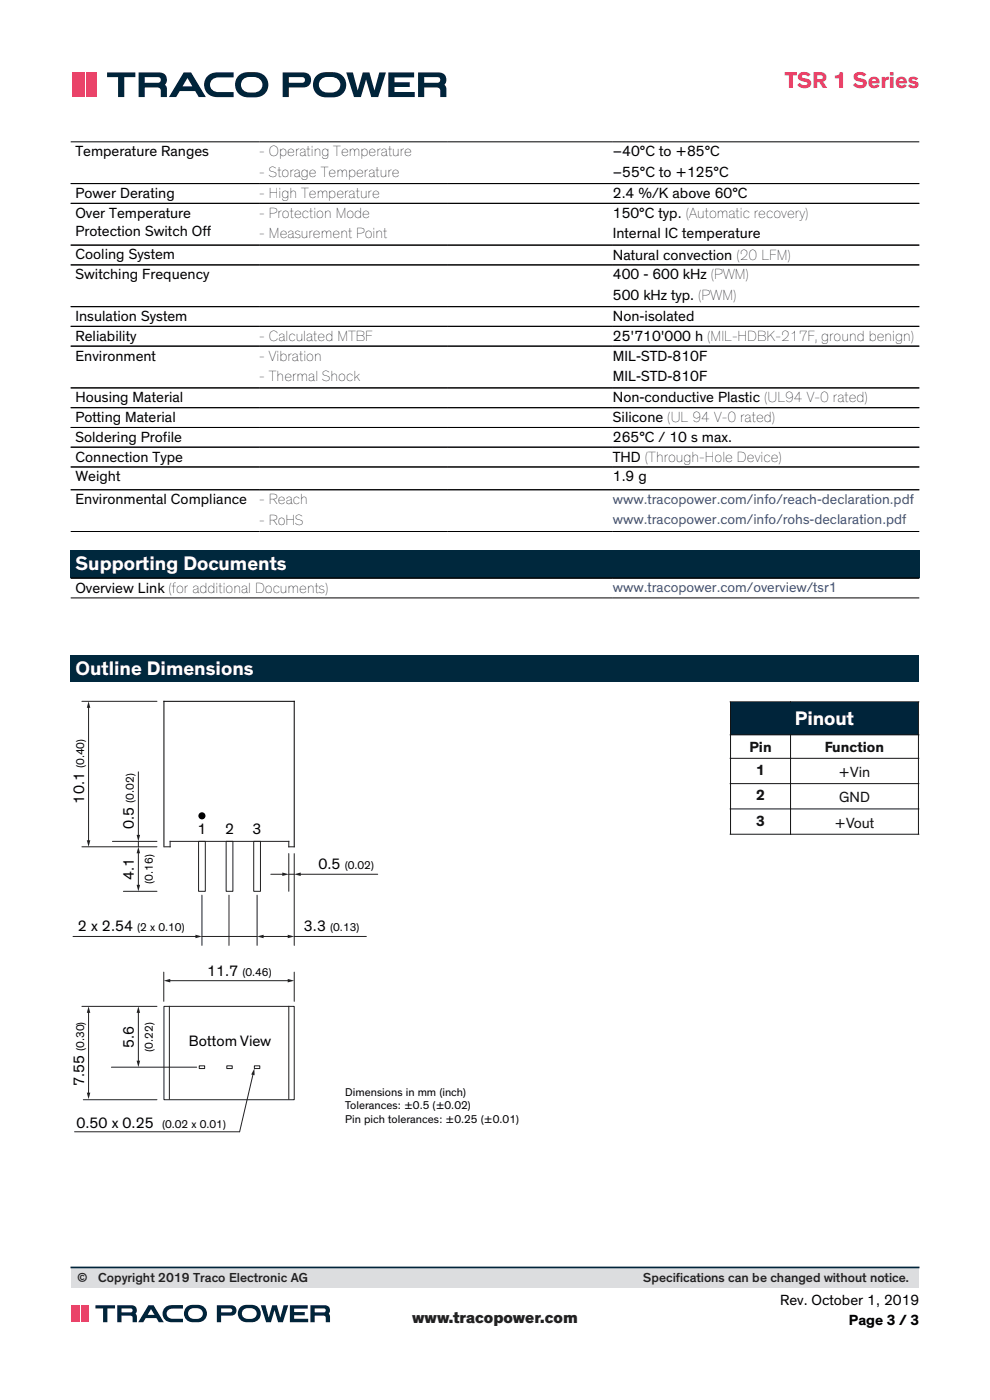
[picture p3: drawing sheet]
<svg xmlns="http://www.w3.org/2000/svg" width="210mm" height="297mm" viewBox="0 0 210 297" stroke-linecap="round" stroke-linejoin="round" font-family="sans-serif">
<g fill="none" stroke="#000" stroke-width=".21">
<path d="M15 30.1h180M15 38.9h180M15 43.1h180M15 52h180M15 56.2h180M15 65.1h180M15 69.2h180M15 73.4h180M15 82.3h180M15 86.5h180M15 90.7h180M15 94.9h180"/>
<path d="M15 99.1h180M15 103.9h180M15 112.8h180"/>
</g>
<g fill="#00283d">
<path d="M15 116.8h115v5.8h-115z"/>
<path d="M130 116.8h65v5.8h-65z"/>
</g>
<path d="M15 122.6h180M15 126.8h180" fill="none" stroke="#000" stroke-width=".21"/>
<path d="M15 139h180v5.6h-180z" fill="#00283d"/>
<path d="M34.8 179.6v-30.8h27.6v30.8" fill="none" stroke="#000" stroke-width=".21"/>
<g fill="none" stroke="#231f20" stroke-width=".21">
<path d="M17.4 148.8h15.9M17.4 179.6h15.9M36.1 178.5v1.1h-1.2M36.1 178.5h25.2v1.1h1.1M42.1 178.5h1.5v10.6h-1.5zM48 178.5h1.4v10.6h-1.4zM53.8 178.5h1.5v10.6h-1.5zM26.2 189.1h7.1M29.3 180.8v7.2M34.8 213.5h27.6v19.8h-27.6zM35.9 213.5v19.7M61.3 213.5v19.7"/>
<path d="M42.3 226.1h1.1v.6h-1.1zM48.1 226.1h1.2v.6h-1.2zM54 226.1h1.1v.6h-1.1z"/>
</g>
<circle cx="42.8" cy="173.1" r=".58" fill="#000"/>
<circle cx="42.8" cy="173.1" r=".58" fill="none" stroke="#000001" stroke-width=".35"/>
<g fill="#231f20">
<path d="M29 187.7h.7l-.4 1.4z"/>
<path d="M29.3 179.6l.4 1.4h-.7z"/>
</g>
<path d="M18.8 149.9v28.6" fill="none" stroke="#231f20" stroke-width=".21"/>
<g fill="#231f20">
<path d="M18.8 148.8l.4 1.4h-.8z"/>
<path d="M18.4 178.3h.8l-.4 1.3z"/>
</g>
<path d="M42.8 189.9v10.7M48.6 189.9v10.7M54.5 189.9v10.7M57.4 185.5h2.7M61.3 181.1v8M61.3 185.5h1.1M62.4 181.1v19.5" fill="none" stroke="#231f20" stroke-width=".21"/>
<path d="M59.9 185.1l1.4 .4-1.4 .3z" fill="#231f20"/>
<path d="M63.5 185.5h16.6" fill="none" stroke="#231f20" stroke-width=".21"/>
<path d="M62.4 185.5l1.4-.4v.7z" fill="#231f20"/>
<path d="M55.7 198.7h5.6M62.4 198.7h15.3" fill="none" stroke="#231f20" stroke-width=".21"/>
<g fill="#231f20">
<path d="M54.5 198.7l1.4-.4v.7z"/>
<path d="M61 198.3l1.4 .4-1.4 .3z"/>
</g>
<path d="M15.5 198.7h26.2M42.8 198.7h11.7" fill="none" stroke="#231f20" stroke-width=".21"/>
<path d="M41.5 198.3l1.3 .4-1.3 .3z" fill="#231f20"/>
<path d="M23.8 178.5h9.5M29.3 163.7v13.7M29.3 178.5v1.1" fill="none" stroke="#231f20" stroke-width=".21"/>
<path d="M29 177.1h.7l-.4 1.4z" fill="#231f20"/>
<path d="M17.4 213.5h15.9M29.3 214.6v10.7M17.7 233.3h15.6M23.6 226.4h18.1" fill="none" stroke="#231f20" stroke-width=".21"/>
<g fill="#231f20">
<path d="M29 225h.7l-.3 1.4z"/>
<path d="M29.4 213.5l.3 1.4h-.7z"/>
</g>
<path d="M18.8 214.6v17.5" fill="none" stroke="#231f20" stroke-width=".21"/>
<g fill="#231f20">
<path d="M18.4 231.8h.8l-.4 1.4z"/>
<path d="M18.8 213.5l.4 1.4h-.8z"/>
</g>
<path d="M53.7 227.8l-2.9 12.3" fill="none" stroke="#231f20" stroke-width=".21"/>
<path d="M54 226.7v1.4l-.7-.2z" fill="#231f20"/>
<path d="M34.7 206.2v6.2M35.9 208h25.4M62.4 206.2v6.2M15.8 240.1h35" fill="none" stroke="#231f20" stroke-width=".21"/>
<g fill="#231f20">
<path d="M61 207.7l1.4 .3-1.4 .4z"/>
<path d="M34.7 208l1.4-.3v.7z"/>
</g>
<path d="M155 148.9h39.8v7h-39.8z" fill="#00243a"/>
<g fill="none" stroke="#101315" stroke-width=".21">
<path d="M154.9 148.9h40M154.9 155.9h40M155 149v6.8M155 156v4.8M167.7 156v4.8M194.8 149v6.8M194.8 156v4.8M154.9 160.9h40M154.9 166.2h40M154.9 171.6h40M154.9 177h40M155 160.9v5.3"/>
<path d="M155 166.3v5.2M155 171.7v5.2M167.7 160.9v5.3M167.7 166.3v5.2M167.7 171.7v5.2M194.8 160.9v5.3M194.8 166.3v5.2M194.8 171.7v5.2"/>
</g>
<g fill="#00243a">
<path d="M82.4 15.4h5.4v1h-4.1v1.1h3.2v1h-3.2v1h4.3v1.1h-5.6z"/>
<path d="M44.2 16a6.7 6.7 0 0 1 4-.6h1.4v1h-3.2a1.59 1.59 0 0 0-1.9 1.6 1.59 1.59 0 0 0 1.9 1.5h3.2v1.1h-3.5a2.64 2.64 0 0 1-2.6-1.6 2.64 2.64 0 0 1 .7-3z"/>
<path d="M22.7 15.4h6v1h-2.3v4.2h-1.3v-4.2h-2.4z"/>
<path d="M73.4 15.4h1.5l1 3.8 1-3.8h1.5l1 3.8 1.1-3.8h1.4l-1.7 5.2h-1.4l-1.1-3.7-1.1 3.7h-1.5z"/>
<path d="M39.8 16.6l1 1.7h-2.1zM39 15.4l-3.2 5.2h1.6l.7-1.3h3.3l.8 1.3h1.5l-3.2-5.2z"/>
<path d="M51.6 16.8a3 3 0 0 1 3.8 .4 1.69 1.69 0 0 1-.1 1.8 1.69 1.69 0 0 1-1.8 .6 1.8 1.8 0 0 1-1.9-.4 1.8 1.8 0 0 1-.3-2zM50.7 15.9a2.71 2.71 0 0 0-.6 3.1 2.71 2.71 0 0 0 2.6 1.7 3.9 3.9 0 0 0 3.7-1.1 2.69 2.69 0 0 0 .2-2.9 2.69 2.69 0 0 0-2.5-1.4 4.3 4.3 0 0 0-3.4 .6z"/>
<path d="M68.1 16.8a3 3 0 0 1 3.9 .4 1.69 1.69 0 0 1-.2 1.8 1.69 1.69 0 0 1-1.7 .6 1.8 1.8 0 0 1-2-.4 1.8 1.8 0 0 1-.3-2zM67.3 15.9a2.71 2.71 0 0 0-.7 3.1 2.71 2.71 0 0 0 2.6 1.7 3.9 3.9 0 0 0 3.7-1.1 2.69 2.69 0 0 0 .2-2.9 2.69 2.69 0 0 0-2.4-1.4 4.3 4.3 0 0 0-3.4 .6z"/>
</g>
<g fill="#00243a">
<path d="M61.3 16.4h2.8a.6 .6 0 0 1 .6 .6 .6 .6 0 0 1-.6 .6h-2.8zM60 15.4v5.2h1.3v-2h3a1.59 1.59 0 0 0 1.7-1.6 1.59 1.59 0 0 0-1.7-1.6z" fill-rule="evenodd"/>
<path d="M90 16.4h2.8a.6 .6 0 0 1 .6 .6 .6 .6 0 0 1-.6 .6h-2.8zM88.7 15.4v5.2h1.3v-2h2.6a.78 .78 0 0 1 .8 1v1h1.3l-.1-2.1-.3-.5a1.55 1.55 0 0 0 .2-1.8 1.55 1.55 0 0 0-1.5-.8z" fill-rule="evenodd"/>
<path d="M30.7 16.4h2.8a.6 .6 0 0 1 .6 .6 .6 .6 0 0 1-.6 .6h-2.8zM29.4 15.4v5.2h1.3v-2h2.6a.78 .78 0 0 1 .8 1v1h1.3l-.1-2.1-.3-.5a1.55 1.55 0 0 0 .3-1.8 1.55 1.55 0 0 0-1.6-.8z" fill-rule="evenodd"/>
</g>
<g fill="#ed466c">
<path d="M15.3 15.4h2.2v5.2h-2.2z"/>
<path d="M18.3 15.4h2.1v5.2h-2.1z"/>
</g>
<path d="M17.9 15.4v5.2" fill="none" stroke="#ed466c" stroke-width=".29"/>
<path d="M15.1 268.9h179.8v4.4h-179.8z" fill="#dcdddf"/>
<path d="M15.1 268.9h179.8" fill="none" stroke="#00243a" stroke-width=".35"/>
<g fill="#00243a">
<path d="M61.5 276.9h3.8v.7h-2.9v.7h2.2v.7h-2.2v.8h3v.7h-3.9z"/>
<path d="M35 277.4a4.6 4.6 0 0 1 3.2-.5h.6v.7h-2.2a1.1 1.1 0 0 0-1.3 1.1 1.1 1.1 0 0 0 1.3 1.1h2.2v.7h-2.4a1.82 1.82 0 0 1-1.8-1 1.82 1.82 0 0 1 .4-2.1z"/>
<path d="M20.3 276.9h4.1v.7h-1.6v2.9h-.9v-2.9h-1.6z"/>
<path d="M55.3 276.9h1l.7 2.6 .7-2.6h1l.8 2.6 .7-2.6h.9l-1.1 3.6h-1l-.8-2.6-.7 2.6h-1z"/>
<path d="M32 277.7l.8 1.2h-1.5zM31.5 276.9l-2.2 3.6h1.1l.5-.9h2.3l.5 .9h1l-2.1-3.6z"/>
<path d="M40.3 277.8a2.03 2.03 0 0 1 2.7 .5 1.32 1.32 0 0 1-1.8 1.5 1.15 1.15 0 0 1-1.2-.7 1.15 1.15 0 0 1 .3-1.3zM39.5 277.4a1.87 1.87 0 0 0-.3 2 1.87 1.87 0 0 0 1.8 1.1 2.5 2.5 0 0 0 2.7-.9 1.86 1.86 0 0 0-1.7-2.8 2.72 2.72 0 0 0-2.5 .6z"/>
<path d="M51.7 277.8a2.03 2.03 0 0 1 2.7 .5 1.32 1.32 0 0 1-1.8 1.5 1.15 1.15 0 0 1-1.2-.7 1.15 1.15 0 0 1 .3-1.3zM50.9 277.4a1.87 1.87 0 0 0-.3 2 1.87 1.87 0 0 0 1.8 1.1 2.5 2.5 0 0 0 2.7-.9 1.86 1.86 0 0 0-1.7-2.8 2.72 2.72 0 0 0-2.5 .6z"/>
</g>
<g fill="#00243a">
<path d="M46.9 277.6h2.2a.42 .42 0 0 1 .1 .5 .42 .42 0 0 1-.4 .3h-1.9zM46 276.9v3.6h.9v-1.4h2.1a1.1 1.1 0 0 0 1.2-1.1 1.1 1.1 0 0 0-1.2-1.1z" fill-rule="evenodd"/>
<path d="M66.8 277.6h2.1a.43 .43 0 0 1 .2 .5 .43 .43 0 0 1-.4 .3h-1.9zM65.8 276.9v3.6h1v-1.4h1.8a1.03 1.03 0 0 1 .5 1.4h.9v-1.1l-.3-.7a1.07 1.07 0 0 0 .2-1.2 1.07 1.07 0 0 0-1.1-.6z" fill-rule="evenodd"/>
<path d="M25.8 277.6h2.1a.43 .43 0 0 1 .2 .5 .43 .43 0 0 1-.4 .3h-1.9zM24.9 276.9v3.6h.9v-1.4h1.8a1.03 1.03 0 0 1 .5 1.4h.9v-1.1l-.3-.7a1.07 1.07 0 0 0 .2-1.2 1.07 1.07 0 0 0-1.1-.6z" fill-rule="evenodd"/>
</g>
<g fill="#ec476c">
<path d="M15.1 276.9h1.5v3.6h-1.5z"/>
<path d="M17.2 276.9h1.5v3.6h-1.5z"/>
</g>
<path d="M16.9 276.9v3.6" fill="none" stroke="#ec476c" stroke-width=".21"/>
<text font-size="4.9" fill="#e53d63" x="166.5" y="18.7">TSR 1 Series</text>
<g font-size="4.2" fill="#fff">
<text x="16" y="121">Supporting Documents</text>
<text x="16" y="143.1">Outline Dimensions</text>
<text x="168.6" y="153.8">Pinout</text>
</g>
<text font-size="3.5" fill="#231f20" x="87.4" y="280.7">www.tracopower.com</text>
<g font-size="3.2">
<text x="16" y="33.1">Temperature Ranges</text>
<text x="55" y="33.1">- Operating Temperature</text>
<text x="130" y="33.1">–40°C to +85°C</text>
<text x="16" y="42">Power Derating</text>
<text x="55" y="37.5">- Storage Temperature</text>
<text x="130" y="37.5">–55°C to +125°C</text>
<text x="130" y="42">2.4 %/K above 60°C</text>
<text x="16" y="46.2">Over Temperature</text>
<text x="55" y="42">- High Temperature</text>
<text x="55" y="46.2">- Protection Mode</text>
<text x="130" y="46.2">150°C typ. (Automatic recovery)</text>
<text x="16" y="50.1">Protection Switch Off</text>
<text x="55" y="50.5">- Measurement Point</text>
<text x="130" y="50.5">Internal IC temperature</text>
<text x="16" y="55">Cooling System</text>
<text x="16" y="59.2">Switching Frequency</text>
<text x="130" y="55.1">Natural convection (20 LFM)</text>
<text x="130" y="59.3">400 - 600 kHz (PWM)</text>
<text x="130" y="63.6">500 kHz typ. (PWM)</text>
<text x="16" y="68.1">Insulation System</text>
<text x="130" y="68.1">Non-isolated</text>
<text x="16" y="72.3">Reliability</text>
<text x="16" y="76.5">Environment</text>
<text x="55" y="72.3">- Calculated MTBF</text>
<text x="55" y="76.5">- Vibration</text>
<text x="130" y="72.3">25'710'000 h (MIL-HDBK-217F, ground benign)</text>
<text x="130" y="76.5">MIL-STD-810F</text>
<text x="55" y="80.8">- Thermal Shock</text>
<text x="130" y="80.8">MIL-STD-810F</text>
<text x="16" y="85.3">Housing Material</text>
<text x="16" y="89.5">Potting Material</text>
<text x="130" y="85.3">Non-conductive Plastic (UL94 V-0 rated)</text>
<text x="130" y="89.5">Silicone (UL 94 V-0 rated)</text>
<text x="16" y="93.7">Soldering Profile</text>
<text x="130" y="93.7">265°C / 10 s max.</text>
<text x="16" y="97.9">Connection Type</text>
<text x="130" y="97.9">THD (Through-Hole Device)</text>
<text x="16" y="102.1">Weight</text>
<text x="16" y="106.9">Environmental Compliance</text>
<text x="55" y="107">- Reach</text>
<text x="130" y="102.1">1.9 g</text>
<text x="55" y="111.3">- RoHS</text>
<text x="16" y="125.7">Overview Link (for additional Documents)</text>
<text x="165.5" y="276.9">Rev. October 1, 2019</text>
<text x="180.1" y="281.1">Page 3 / 3</text>
</g>
<g font-size="3.2" fill="#101315">
<text x="159" y="159.5">Pin</text>
<text x="175" y="159.5">Function</text>
<text x="160.4" y="164.4">1</text>
<text x="177.9" y="164.8">+Vin</text>
<text x="160.4" y="169.8">2</text>
<text x="178" y="170.2">GND</text>
<text x="160.4" y="175.2">3</text>
<text x="177.1" y="175.6">+Vout</text>
</g>
<g font-size="3.2" fill="#000001">
<text x="17.9" y="170.5" transform="rotate(-90 17.9 170.5)">10.1</text>
<text x="28.4" y="175.9" transform="rotate(-90 28.4 175.9)">0.5</text>
<text x="41.9" y="177">1</text>
<text x="47.7" y="177">2</text>
<text x="53.6" y="177">3</text>
<text x="67.5" y="184.4">0.5</text>
<text x="28.4" y="186.7" transform="rotate(-90 28.4 186.7)">4.1</text>
<text x="16.5" y="197.5">2 x 2.54</text>
<text x="64.5" y="197.5">3.3</text>
<text x="43.9" y="207.1">11.7</text>
<text x="40.1" y="222">Bottom View</text>
<text x="28.4" y="222.3" transform="rotate(-90 28.4 222.3)">5.6</text>
<text x="17.9" y="230.4" transform="rotate(-90 17.9 230.4)">7.55</text>
<text x="16.2" y="239.4">0.50 x 0.25</text>
</g>
<g font-size="3" fill="#3a4793">
<text x="130" y="106.8">www.tracopower.com/info/reach-declaration.pdf</text>
<text x="130" y="111.2">www.tracopower.com/info/rohs-declaration.pdf</text>
<text x="130" y="125.6">www.tracopower.com/overview/tsr1</text>
</g>
<g font-size="2.8" fill="#231f20">
<text x="16.4" y="272">©</text>
<text x="20.8" y="272">Copyright 2019 Traco Electronic AG</text>
<text x="136.4" y="272">Specif</text>
<text x="143.4" y="272">ications can be changed without notice.</text>
</g>
<g font-size="2.4" fill="#000001">
<text x="17.9" y="163" transform="rotate(-90 17.9 163)">(0.40)</text>
<text x="28.4" y="170.3" transform="rotate(-90 28.4 170.3)">(0.02)</text>
<text x="73.1" y="184.4">(0.02)</text>
<text x="32.4" y="187.4" transform="rotate(-90 32.4 187.4)">(0.16)</text>
<text x="29.1" y="197.5">(2 x 0.10)</text>
<text x="70" y="197.5">(0.13)</text>
<text x="51.4" y="207.1">(0.46)</text>
<text x="17.9" y="223" transform="rotate(-90 17.9 223)">(0.30)</text>
<text x="32.4" y="223.1" transform="rotate(-90 32.4 223.1)">(0.22)</text>
<text x="73.2" y="232.4">Dimensions in mm (inch)</text>
<text x="34.4" y="239.4">(0.02 x 0.01)</text>
<text x="73.2" y="235.4">Tolerances: ±0.5 (±0.02)</text>
<text x="73.2" y="238.3">Pin pich tolerances: ±0.25 (±0.01)</text>
</g>
</svg>
